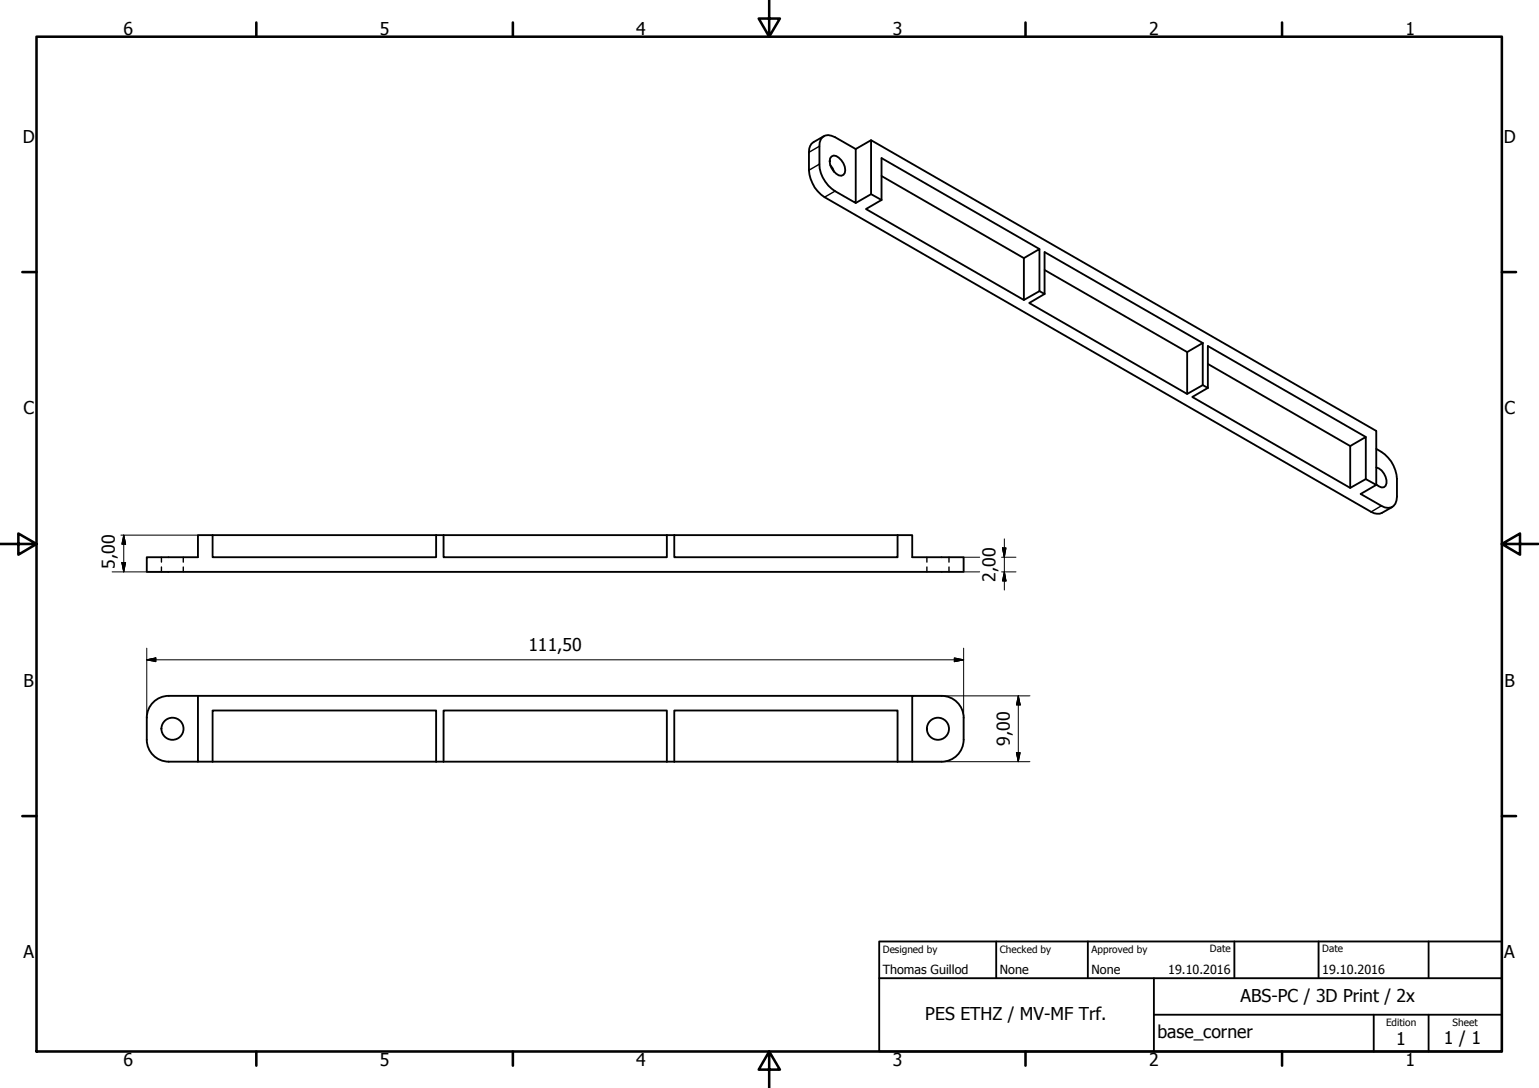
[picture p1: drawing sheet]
<svg xmlns="http://www.w3.org/2000/svg" width="420mm" height="297mm" viewBox="0 0 420 297" stroke-linecap="round" stroke-linejoin="round" font-family="sans-serif">
<!-- layer: Visible (ISO) -->
<g fill="none" stroke="#000" stroke-width=".51">
<path d="M222.1 38.8a2.99 2.99 0 0 0-1.2 2.8v4.9M223.7 39.9v4.9M228 37.5l5.6 3.2M237.8 38.3v14.7M225.1 53.8l149.2 85.9M226.7 45.1l.6 .9 .4 .9M227 42.7a2.02 2.02 0 0 1 2.7 1 3.8 3.8 0 0 1 .9 3.5l-.3 .5a2.02 2.02 0 0 1-2.7-1 3.8 3.8 0 0 1-1-3.5zM233.6 40.7v14.7l-5.6-3.2M233.6 40.7l4.2-2.4 137.9 79.4v14.7M240.7 54.6l-2.9-1.6-4.2 2.4M240.7 54.6l-4.3 2.5 43.1 24.8 4.3-2.4M240.7 54.6v-11.4l43.1 24.8"/>
<path d="M240.7 48.1l38.8 22.4M283.8 79.5v-11.5l-4.3 2.5v11.4M283.8 79.5l1.4 .7M285.2 73.7l38.9 22.4 4.3-2.5M285.2 80.2l-4.2 2.5 43.1 24.9 4.3-2.5M285.2 80.2v-11.4l43.2 24.8M324.1 96.1v11.5M328.4 93.6v11.5M329.8 99.4l38.8 22.4M328.4 105.1l1.4 .8M329.8 105.9l-4.3 2.5 43.1 24.8 4.3-2.4M329.8 105.9v-11.4l43.1 24.8"/>
<path d="M372.9 130.8l2.8 1.6-4.2 2.5 5.6 3.2M372.9 130.8v-11.5l-4.3 2.5v11.4M375.7 127.6a4 4 0 0 1 2.6 5 1.63 1.63 0 0 1-2.6-.3M375.7 122.5l1.4 .9M381.4 130.7v4.9M58 146.1h-4v6h-13.9v4h223v-4h-14.1v-6h-4M58 146.1v6h61.1v-6M58 146.1h187M121.1 146.1v6h61v-6M184.1 146.1v6h60.9v-6M54 190v17.9h4M249 190h-202.9a6 6 0 0 0-6 6v6a6 6 0 0 0 6 5.9h7.9"/>
<path d="M257 190h-8v17.9h8M257.1 190a6 6 0 0 1 6 6v6a6 6 0 0 1-6 5.9M58 207.9v-13.9h61.1v13.9M58 207.9h191M121.1 207.9v-13.9h61v13.9M184.1 207.9v-13.9h60.9v13.9"/>
<circle cx="47.1" cy="199" r="3"/>
<circle cx="256.1" cy="199" r="3"/>
</g>
<!-- layer: Hidden (ISO) -->
<path d="M44.1 152.1v1.4M44.1 154.8v1.3M50 152.1v1.4M50 154.8v1.3M253 152.1v1.4M253 154.8v1.3M259.1 152.1v1.4M259.1 154.8v1.3" fill="none" stroke="#000" stroke-width=".38"/>
<!-- layer: Visible Narrow (ISO) -->
<path d="M223.7 39.9l-2.8 1.7M223.7 44.8l-2.8 1.7M228 52.2l-2.9 1.6M377.1 138.1l-2.8 1.6" fill="none" stroke="#000" stroke-width=".38"/>
<path d="M224.9 37.2l-2.8 1.6M228 37.5a2.69 2.69 0 0 0-3.9 .5l-.3 .9-.1 1M220.9 46.5a9.7 9.7 0 0 0 4.2 7.3M223.7 44.8a9 9 0 0 0 4.3 7.4M377.1 123.4a9.3 9.3 0 0 1 4.3 7.3M380.1 138.4l-2.8 1.6a3.2 3.2 0 0 1-3-.3M381.4 135.6a2.61 2.61 0 0 1-1.3 2.8 2.61 2.61 0 0 1-3-.3" fill="none" stroke="#000" stroke-width=".51"/>
<!-- layer: Border (ISO) -->
<g fill="none" stroke="#000" stroke-width=".7">
<path d="M10 10h400v277.1h-400zM70 6.1v3.9M140 6.1v3.9M210 0v10l-2.9-4.9h5.8l-2.9 4.9M280 6.1v3.9M350 6.1v3.9M6.1 74.3h3.9M410 74.3h3.9M0 148.5h10l-5-2.8v5.7l5-2.9M410 148.5l5 2.9v-5.7l-5 2.8h10M6.1 222.8h3.9M410 222.8h3.9"/>
<path d="M70 287.1v3.8M140 287.1v3.8M210 287.1l2.9 4.9h-5.8l2.9-4.9v9.9M280 287.1v3.8M350 287.1v3.8"/>
</g>
<!-- layer: Title (ISO) -->
<path d="M240 257h170v30.1h-170zM272 257v10.1M297 257v10.1M337 257v10.1M360 257v10.1M390 257v10.1M240 267.1h170M315 277h95M315 267.1v20M375 277v10.1M390 277v10.1" fill="none" stroke="#000" stroke-width=".51"/>
<!-- layer: Dimension (ISO) -->
<g fill="none" stroke="#000" stroke-width=".27">
<path d="M30.6 156.1h15.4M33 146.1h21M33.3 153.6h1l-.5 2.5zM33.8 146.1l.5 2.5h-1zM33.8 146.1v10M263.1 156.1h4.4M263.1 152.1h4.4M273.4 156.1h4M273.4 152.1h4M273.7 149.6h.9l-.4 2.5zM274.2 156.1l.4 2.5h-.9zM274.2 147.1v14"/>
<path d="M40.1 177v18.9M260.5 179.6l2.6 .5-2.6 .5zM263.1 177v18.9M40.1 180.1l2.4-.5v1zM40.1 180.1h223M249 190h32.2M278 190l.5 2.5h-1zM278 190v17.9M245 207.9h36.2M277.5 205.5h1l-.5 2.4z"/>
</g>
<g fill="#000" stroke="#000" stroke-width=".27">
<path d="M33.3 153.6l.5 2.5zM33.3 153.6h1l-.5 2.5zM33.8 146.1l.5 2.5zM33.8 146.1l.5 2.5h-1zM273.7 149.6l.5 2.5zM273.7 149.6h.9l-.4 2.5zM274.2 156.1l.4 2.5zM274.2 156.1l.4 2.5h-.9zM40.1 180.1l2.4-.5zM40.1 180.1l2.4-.5v1zM260.5 180.6l2.6-.5zM260.5 179.6l2.6 .5-2.6 .5z"/>
<path d="M278 190l.5 2.5zM278 190l.5 2.5h-1zM277.5 205.5l.5 2.4zM277.5 205.5h1l-.5 2.4z"/>
</g>
<g font-size="4.8">
<text x="33.7" y="9.6">6</text>
<text x="103.7" y="9.6">5</text>
<text x="173.7" y="9.6">4</text>
<text x="243.7" y="9.6">3</text>
<text x="313.7" y="9.6">2</text>
<text x="383.7" y="9.6">1</text>
<text x="6.2" y="38.9">D</text>
<text x="410.5" y="38.9">D</text>
<text x="6.4" y="113.1">C</text>
<text x="410.7" y="113.1">C</text>
<text x="31.4" y="155.3" transform="rotate(-90 31.4 155.3)">5,00</text>
<text x="271.8" y="158.8" transform="rotate(-90 271.8 158.8)">2,00</text>
<text x="144.3" y="177.7">111,50</text>
<text x="6.4" y="187.4">B</text>
<text x="410.7" y="187.4">B</text>
<text x="275.7" y="203.6" transform="rotate(-90 275.7 203.6)">9,00</text>
<text x="6.4" y="261.7">A</text>
<text x="410.7" y="261.7">A</text>
<text x="338.7" y="273.5">ABS-PC / 3D Print / 2x</text>
<text x="252.6" y="278.6">PES ETHZ / MV-MF Trf.</text>
<text x="316" y="283.5">base_corner</text>
<text x="381.2" y="285.3">1</text>
<text x="394.2" y="285">1 / 1</text>
<text x="33.7" y="290.9">6</text>
<text x="103.7" y="290.9">5</text>
<text x="173.7" y="290.9">4</text>
<text x="243.7" y="290.9">3</text>
<text x="313.7" y="290.9">2</text>
<text x="383.7" y="290.9">1</text>
</g>
<g font-size="3.4">
<text x="241" y="266">Thomas Guillod</text>
<text x="273" y="266">None</text>
<text x="298" y="266">None</text>
<text x="318.9" y="266">19.10.2016</text>
<text x="361" y="266">19.10.2016</text>
</g>
<g font-size="2.7">
<text x="241" y="260.1">Designed by</text>
<text x="273" y="260.1">Checked by</text>
<text x="298" y="260.1">Approved by</text>
<text x="330.3" y="260">Date</text>
<text x="361" y="260">Date</text>
<text x="378.4" y="280.1">Edition</text>
<text x="396.6" y="280.1">Sheet</text>
</g>
</svg>
